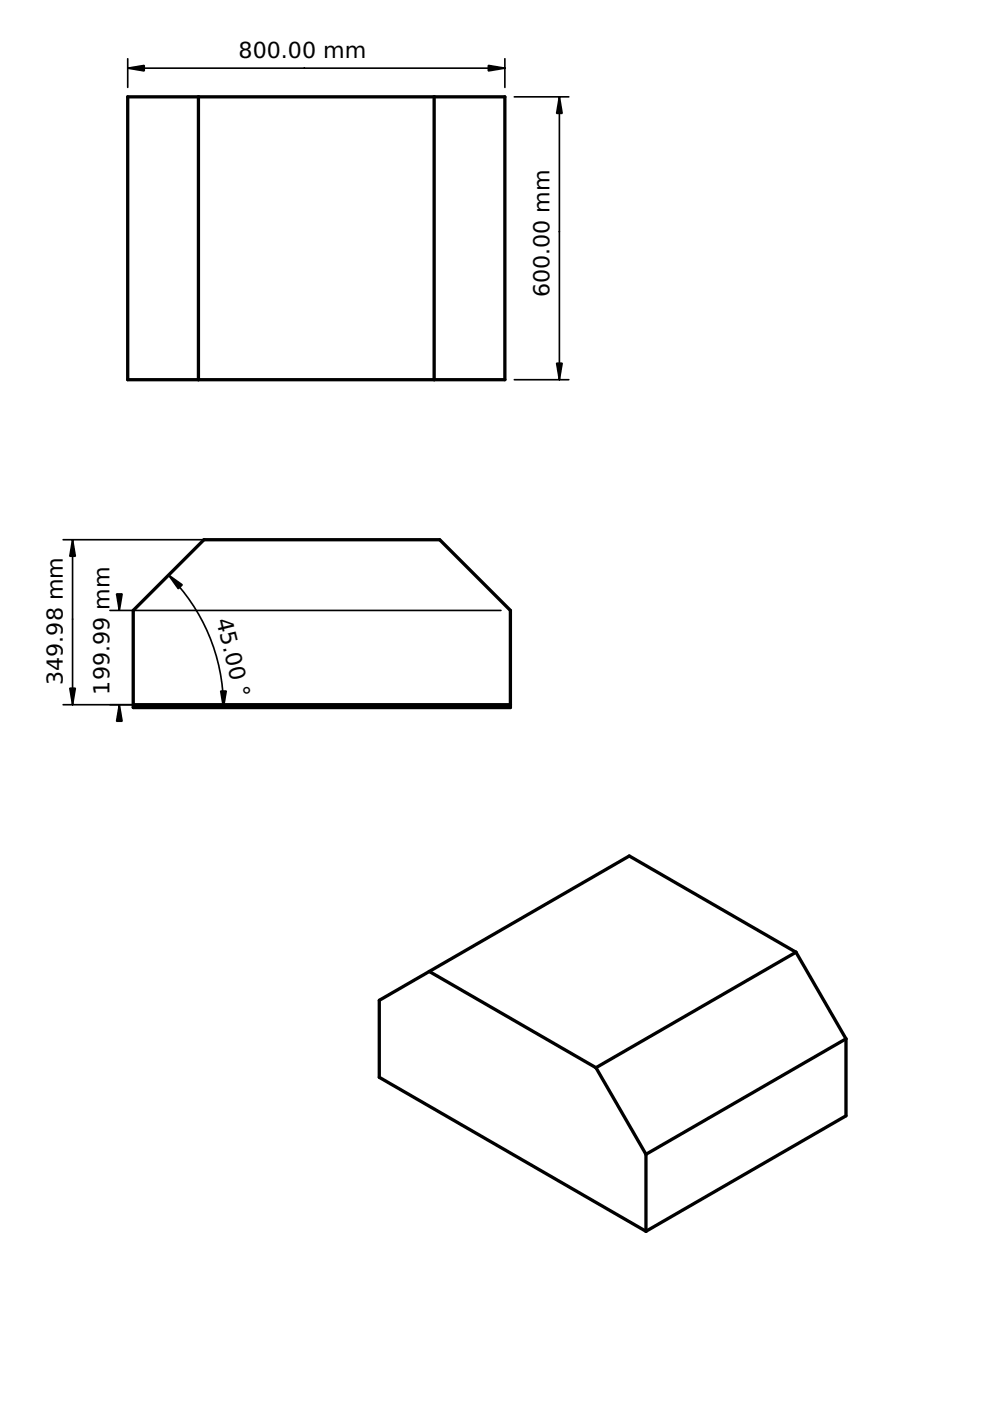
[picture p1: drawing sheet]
<svg xmlns="http://www.w3.org/2000/svg" width="210mm" height="297mm" viewBox="0 0 210 297" stroke-linecap="round" stroke-linejoin="round" font-family="sans-serif">
<path d="M68.2 132.2h.1" fill="none" stroke="#000" stroke-width=".21"/>
<path d="M28.3 129.4l14.9-15h50l15 15v20h-79.9z" fill-rule="evenodd" fill="#fff"/>
<path d="M68.2 132.2h.1" fill="none" stroke="#000" stroke-width=".21"/>
<path d="M28.3 149.4h79.9v.6h-79.9z" fill-rule="evenodd" fill="#fff"/>
<path d="M28.3 129.4l14.9-15h50l15 15v20.6h-79.9zM28.3 149.4h79.9" fill="none" stroke="#000" stroke-width=".7"/>
<path d="M68.2 132.2h.1" fill="none" stroke="#000" stroke-width=".21"/>
<path d="M13.4 114.4h77.8M15.4 114.4v35M23.3 129.4h82.9M35.7 121.9a39.6 39.6 0 0 1 11.7 28.1M13.4 149.4h92.8" fill="none" stroke="#000" stroke-width=".35"/>
<path d="M15.4 114.4l.6 3.5h-1.2zM24.7 125.9h1.2l-.6 3.5zM35.7 121.9l2.9 2.1-.8 .8zM14.8 145.9h1.2l-.6 3.5zM25.3 149.4l.6 3.5h-1.2zM46.8 146.5h1.2l-.6 3.5z" fill="#000" stroke="#000" stroke-width=".35"/>
<path d="M27.1 20.5h79.9v60h-79.9z" fill-rule="evenodd" fill="#fff"/>
<path d="M67.1 50.5h.1" fill="none" stroke="#000" stroke-width=".21"/>
<path d="M42.1 20.5h50v60h-50z" fill-rule="evenodd" fill="#fff"/>
<path d="M67.1 50.5h.1" fill="none" stroke="#000" stroke-width=".21"/>
<g fill="#fff">
<path d="M27.1 20.5h15v60h-15z" fill-rule="evenodd"/>
<path d="M92.1 20.5h14.9v60h-14.9z" fill-rule="evenodd"/>
</g>
<path d="M27.1 20.5h79.9v60h-79.9zM42.1 20.5v60M92.1 20.5v60" fill="none" stroke="#000" stroke-width=".7"/>
<path d="M67.1 50.5h.1" fill="none" stroke="#000" stroke-width=".21"/>
<path d="M27.1 12.5v6M27.1 14.5h79.9M107 12.5v6M109 20.5h11.6M118.6 20.5v60M109 80.5h11.6" fill="none" stroke="#000" stroke-width=".35"/>
<path d="M27.1 14.5l3.5-.6v1.1zM103.5 13.9l3.5 .6-3.5 .5zM118.6 20.5l.6 3.5h-1.2zM118 77h1.2l-.6 3.5z" fill="#000" stroke="#000" stroke-width=".35"/>
<path d="M80.4 212.1l53-30.6 35.4 20.4 10.6 18.4v16.3l-42.4 24.5-56.6-32.7z" fill-rule="evenodd" fill="#fff"/>
<path d="M128.1 222.3h.1" fill="none" stroke="#000" stroke-width=".21"/>
<path d="M91 206l42.4-24.5 35.4 20.4-42.4 24.5z" fill-rule="evenodd" fill="#fff"/>
<path d="M128.1 222.3h.1" fill="none" stroke="#000" stroke-width=".21"/>
<path d="M80.4 212.1l10.6-6.1 35.4 20.4 10.6 18.3v16.4l-56.6-32.7z" fill-rule="evenodd" fill="#fff"/>
<path d="M128.1 222.3h.1" fill="none" stroke="#000" stroke-width=".21"/>
<path d="M126.4 226.4l42.4-24.5 10.6 18.4-42.4 24.4z" fill-rule="evenodd" fill="#fff"/>
<path d="M128.1 222.3h.1" fill="none" stroke="#000" stroke-width=".21"/>
<path d="M137 244.7l42.4-24.4v16.3l-42.4 24.5z" fill-rule="evenodd" fill="#fff"/>
<path d="M91 206l-10.6 6.1v16.3l56.6 32.7M91 206l35.4 20.4M168.8 201.9l-35.4-20.4-42.4 24.5M168.8 201.9l10.6 18.4M168.8 201.9l-42.4 24.5M126.4 226.4l10.6 18.3M179.4 220.3v16.3l-42.4 24.5M179.4 220.3l-42.4 24.4M137 244.7v16.4" fill="none" stroke="#000" stroke-width=".7"/>
<g font-size="4.7">
<text x="50.6" y="12.4">800.00 mm</text>
<text x="116.5" y="63.1" transform="rotate(-90 116.5 63.1)">600.00 mm</text>
<text x="45.9" y="131.4" transform="rotate(76 45.9 131.4)">45.00 °</text>
<text x="13.3" y="145.2" transform="rotate(-90 13.3 145.2)">349.98 mm</text>
<text x="23.2" y="147.3" transform="rotate(-90 23.2 147.3)">199.99 mm</text>
</g>
</svg>
